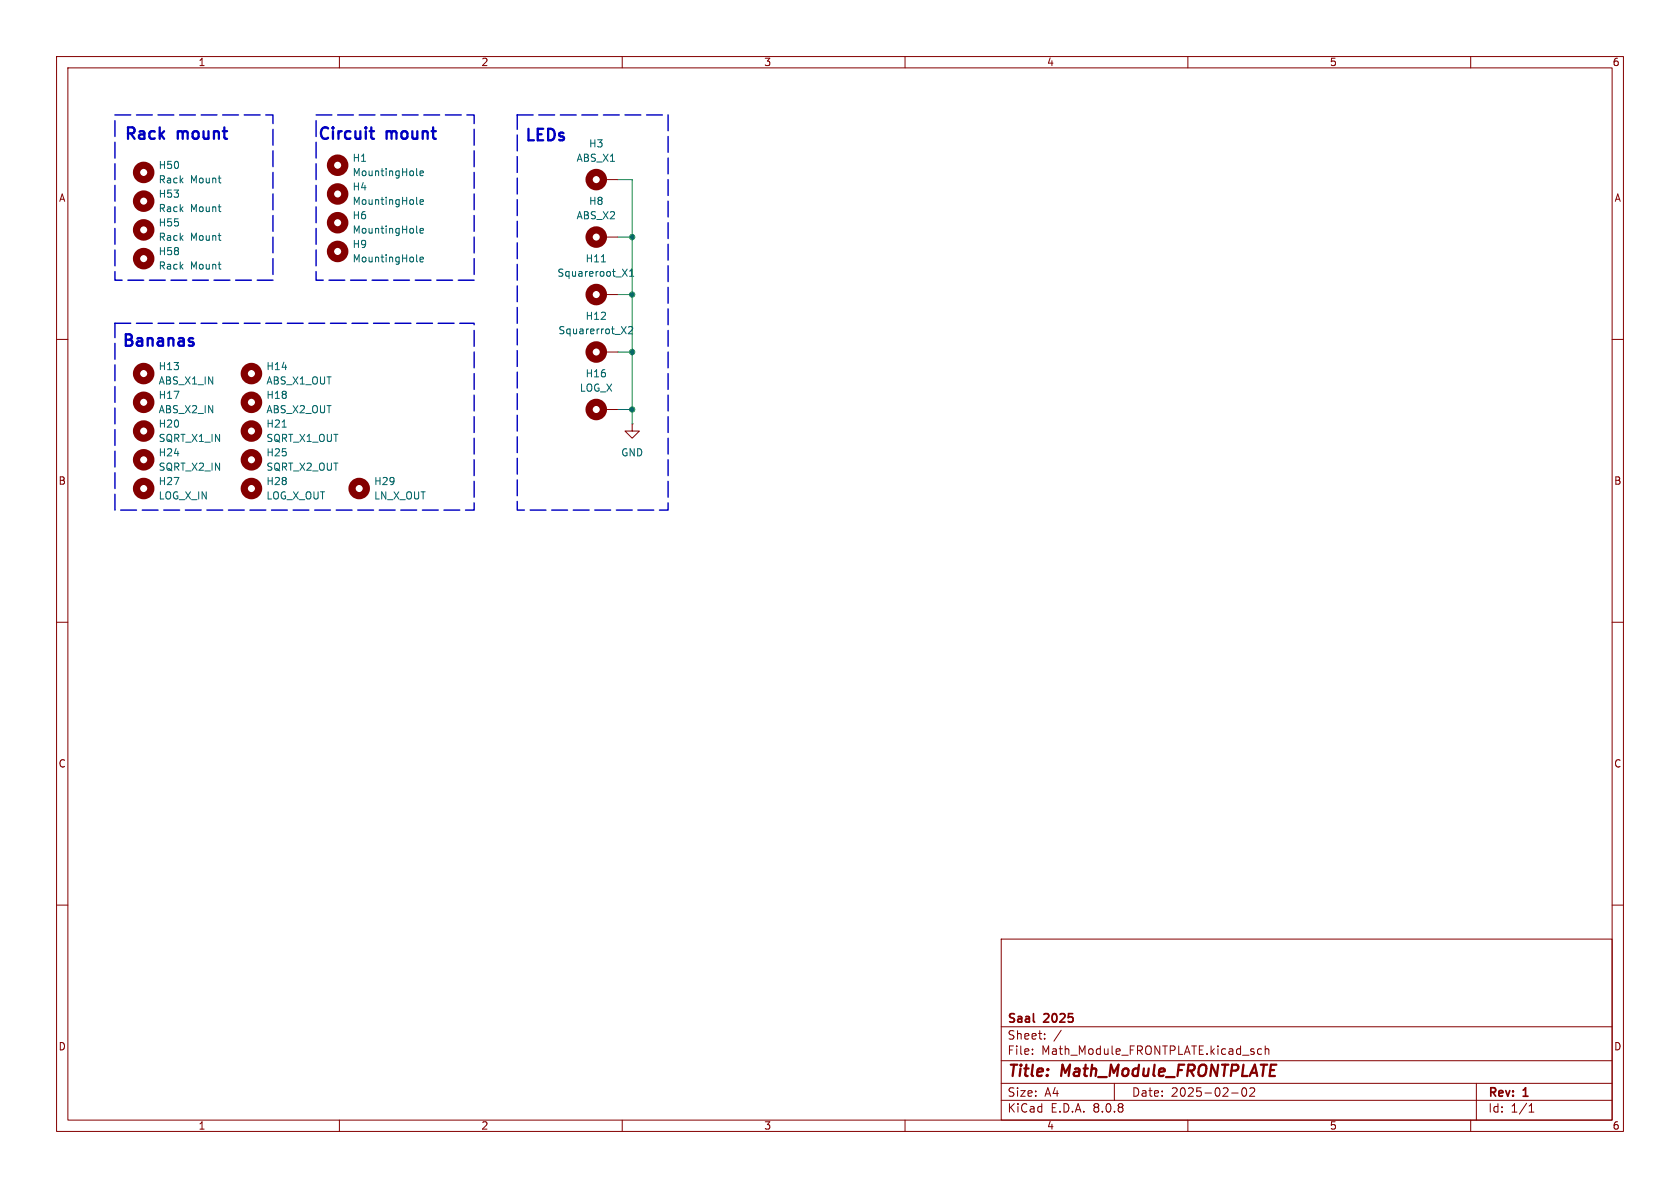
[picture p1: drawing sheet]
<svg xmlns="http://www.w3.org/2000/svg" width="297mm" height="210mm" viewBox="0 0 297 210" stroke-linecap="round" stroke-linejoin="round" font-family="sans-serif">
<g fill="none" stroke="#840000" stroke-width=".18">
<path d="M10 10h277v190h-277zM12 12h273v186h-273zM60 10v2M110 10v2M160 10v2M210 10v2M260 10v2M106.7 31.8h2.5M106.7 52.1h2.5M106.7 41.9h2.5M10 60h2M106.7 62.2h2.5"/>
<path d="M106.7 72.4h2.5M111.8 74.9v1.3h1.2l-1.2 1.3-1.3-1.3h1.3M111.8 74.9h.1M285 60h2M10 110h2M285 110h2M10 160h2M177 166h108v32h-108zM285 160h2M60 198v2M110 198v2M160 198v2"/>
<path d="M177 194.5h108M177 191.5h108M177 187.5h108M177 181.5h108M182.5 186.3v.1M182.5 185.5v.1M184.7 183.6v.1M184.7 182.8v.1M187.6 182.1l-1.3 2M197 191.5v3M210 198v2M217.7 193.2h1.2"/>
<path d="M219.7 192.4l.2-.1a.81 .81 0 0 1 .6 .6 .81 .81 0 0 1-.3 .8l-.2 .1a.81 .81 0 0 1-.3-1.4zM221 192.4l.5-.1 .2 .1 .1 .3-.9 1.1h.9M223 185.5l-.4-.1-.3 .3v.4l.2 .2h.5M223.7 185.5l.2-.1 .3 .1 .1 .9M223.7 184.9v1.5M260 198v2M261 191.5v6.5M270.3 196.6h.9M270.3 195.5l.4-.4v1.5"/>
</g>
<path d="M182.8 180.6l.1 .1" fill="none" stroke="#840000" stroke-width=".3"/>
<g fill="none" stroke="#840000" stroke-width="1.3">
<circle cx="25.4" cy="30.5" r="1.27"/>
<circle cx="25.4" cy="35.6" r="1.27"/>
<circle cx="59.7" cy="34.3" r="1.27"/>
<circle cx="59.7" cy="29.2" r="1.27"/>
<circle cx="59.7" cy="39.4" r="1.27"/>
<circle cx="105.4" cy="31.7" r="1.27"/>
<circle cx="25.4" cy="40.6" r="1.27"/>
<circle cx="25.4" cy="45.7" r="1.27"/>
<circle cx="59.7" cy="44.4" r="1.27"/>
<circle cx="105.4" cy="52.1" r="1.27"/>
<circle cx="105.4" cy="41.9" r="1.27"/>
<circle cx="25.4" cy="71.1" r="1.27"/>
<circle cx="25.4" cy="66" r="1.27"/>
<circle cx="25.4" cy="76.2" r="1.27"/>
<circle cx="44.4" cy="71.1" r="1.27"/>
<circle cx="44.4" cy="66" r="1.27"/>
<circle cx="44.4" cy="76.2" r="1.27"/>
<circle cx="105.4" cy="72.4" r="1.27"/>
<circle cx="105.4" cy="62.2" r="1.27"/>
<circle cx="25.4" cy="81.3" r="1.27"/>
<circle cx="25.4" cy="86.4" r="1.27"/>
<circle cx="44.4" cy="81.3" r="1.27"/>
<circle cx="44.4" cy="86.4" r="1.27"/>
<circle cx="63.5" cy="86.4" r="1.27"/>
</g>
<g fill="none" stroke="#006464" stroke-width=".18">
<path d="M73.6 30.9l.2 .2M73.6 36l.2 .1M74.3 30.6l.6-.1-.1-.2-.4-.1-.1 .2v.6h.5M74.3 35.7l.6-.1-.1-.2-.4-.1-.1 .2v.6h.5M73.6 46.1l.2 .2M73.6 41l.2 .2M74.3 45.9l.6-.1-.1-.3h-.4l-.1 .1v.6h.5M74.3 40.8l.6-.1-.1-.3h-.4l-.1 .2v.6h.5M106.3 46.3h.7M109.9 57.7l.8 1.3M110 47.6l.9 1.2M110.7 57.7l-.8 1.3"/>
<path d="M110.9 47.6l-.9 1.2M111.1 57.9l.5-.2 .3 .4-.8 .9h.8M111.3 48.8h.7M111.3 47.9l.4-.3v1.2M49.9 75.5h.7"/>
</g>
<path d="M65.4 23.2h.7M65.7 24.4l.4 .1M34 59.8l.1 .1M34 60.4l.2 .3-.1 .3-.1 .1" fill="none" stroke="#0000c2" stroke-width=".41"/>
<path d="M20.3 20.3h28v29.2h-28zM55.9 20.3h27.9v29.2h-27.9zM91.4 20.3h26.7v69.9h-26.7zM20.3 57.2h63.5v33h-63.5z" fill="none" stroke="#0000c2" stroke-width=".25" stroke-dasharray="2.8 1"/>
<path d="M109.2 31.8h2.6v43.1M109.2 41.9h2.6M109.2 52.1h2.6M109.2 72.4h2.6M109.2 62.2h2.6" fill="none" stroke="#009600" stroke-width=".18"/>
<g fill="#009600" stroke="#009600" stroke-width=".18">
<circle cx="111.8" cy="72.4" r=".46"/>
<circle cx="111.8" cy="62.2" r=".46"/>
<circle cx="111.8" cy="41.9" r=".46"/>
<circle cx="111.8" cy="52.1" r=".46"/>
</g>
<g font-size="2.8" fill="#0000c2">
<text x="21.7" y="25.3">Rack</text>
<text x="31.4" y="25.3">mount</text>
<text x="55.9" y="25.3">Circuit</text>
<text x="68.3" y="25.3">mount</text>
<text x="92.5" y="25.5">LEDs</text>
<text x="21.4" y="61.8">Bananas</text>
</g>
<g font-size="2.8" fill="#840000">
<text x="178" y="190.9">Title:</text>
<text x="187.7" y="190.9">Math_Module_FRONTPLATE</text>
</g>
<g font-size="2.1" fill="#840000">
<text x="178" y="184">Sheet:</text>
<text x="178" y="181.2">Saal</text>
<text x="184.7" y="181.2">2025</text>
<text x="178" y="186.7">File:</text>
<text x="184.1" y="186.7">Math_Module_FRONTPLATE.kicad_sch</text>
<text x="178" y="196.9">KiCad</text>
<text x="178" y="194.1">Size:</text>
<text x="184.7" y="194.1">A4</text>
<text x="185.7" y="196.9">E.D.A.</text>
<text x="193.3" y="196.9">8.0.8</text>
<text x="200" y="194.1">Date:</text>
<text x="207" y="194.1">2025-02-02</text>
<text x="263" y="194.3">Rev:</text>
<text x="263" y="196.9">Id:</text>
<text x="267.1" y="196.9">1/1</text>
<text x="269.4" y="194.3">1</text>
</g>
<g font-size="1.8" fill="#840000">
<text x="35" y="11.9">1</text>
<text x="85" y="11.9">2</text>
<text x="135" y="11.9">3</text>
<text x="185" y="11.9">4</text>
<text x="235" y="11.9">5</text>
<text x="285" y="11.9">6</text>
<text x="10.3" y="35.9">A</text>
<text x="285.3" y="35.9">A</text>
<text x="10.3" y="85.9">B</text>
<text x="285.3" y="85.9">B</text>
<text x="10.3" y="135.9">C</text>
<text x="285.3" y="135.9">C</text>
<text x="10.3" y="185.9">D</text>
<text x="285.3" y="185.9">D</text>
<text x="35" y="199.9">1</text>
<text x="85" y="199.9">2</text>
<text x="135" y="199.9">3</text>
<text x="185" y="199.9">4</text>
<text x="235" y="199.9">5</text>
<text x="285" y="199.9">6</text>
</g>
<g font-size="1.8" fill="#006464">
<text x="62.2" y="28.8">H1</text>
<text x="101.8" y="28.8">ABS_X1</text>
<text x="104" y="26.3">H3</text>
<text x="27.9" y="30.1">H50</text>
<text x="27.9" y="35.2">H53</text>
<text x="27.9" y="32.6">Rack</text>
<text x="33.7" y="32.6">Mount</text>
<text x="62.2" y="31.3">MountingHole</text>
<text x="62.2" y="33.9">H4</text>
<text x="27.9" y="40.2">H55</text>
<text x="27.9" y="37.7">Rack</text>
<text x="33.7" y="37.7">Mount</text>
<text x="62.2" y="39">H6</text>
<text x="62.2" y="41.5">MountingHole</text>
<text x="62.2" y="36.4">MountingHole</text>
<text x="101.8" y="39">ABS_X2</text>
<text x="104" y="36.4">H8</text>
<text x="27.9" y="45.3">H58</text>
<text x="27.9" y="42.8">Rack</text>
<text x="27.9" y="47.9">Rack</text>
<text x="33.7" y="42.8">Mount</text>
<text x="33.7" y="47.9">Mount</text>
<text x="62.2" y="44">H9</text>
<text x="62.2" y="46.6">MountingHole</text>
<text x="103.4" y="46.6">H11</text>
<text x="98.4" y="49.1">Squareroot_X1</text>
<text x="98.6" y="59.3">Squarerrot_X2</text>
<text x="103.4" y="56.7">H12</text>
<text x="27.9" y="65.6">H13</text>
<text x="47" y="65.6">H14</text>
<text x="27.9" y="70.7">H17</text>
<text x="27.9" y="68.2">ABS_X1_IN</text>
<text x="47" y="68.2">ABS_X1_OUT</text>
<text x="47" y="70.7">H18</text>
<text x="102.4" y="69.4">LOG_X</text>
<text x="103.4" y="66.9">H16</text>
<text x="27.9" y="75.8">H20</text>
<text x="27.9" y="73.3">ABS_X2_IN</text>
<text x="47" y="75.8">H21</text>
<text x="47" y="73.3">ABS_X2_OUT</text>
<text x="27.9" y="80.9">H24</text>
<text x="27.9" y="83.4">SQRT_X2_IN</text>
<text x="27.9" y="78.3">SQRT_X1_IN</text>
<text x="47" y="80.9">H25</text>
<text x="47" y="83.4">SQRT_X2_OUT</text>
<text x="47" y="78.3">SQRT_X1_OUT</text>
<text x="109.7" y="80.9">GND</text>
<text x="27.9" y="86">H27</text>
<text x="27.9" y="88.5">LOG_X_IN</text>
<text x="47" y="86">H28</text>
<text x="47" y="88.5">LOG_X_OUT</text>
<text x="66" y="86">H29</text>
<text x="66" y="88.5">LN_X_OUT</text>
</g>
</svg>
